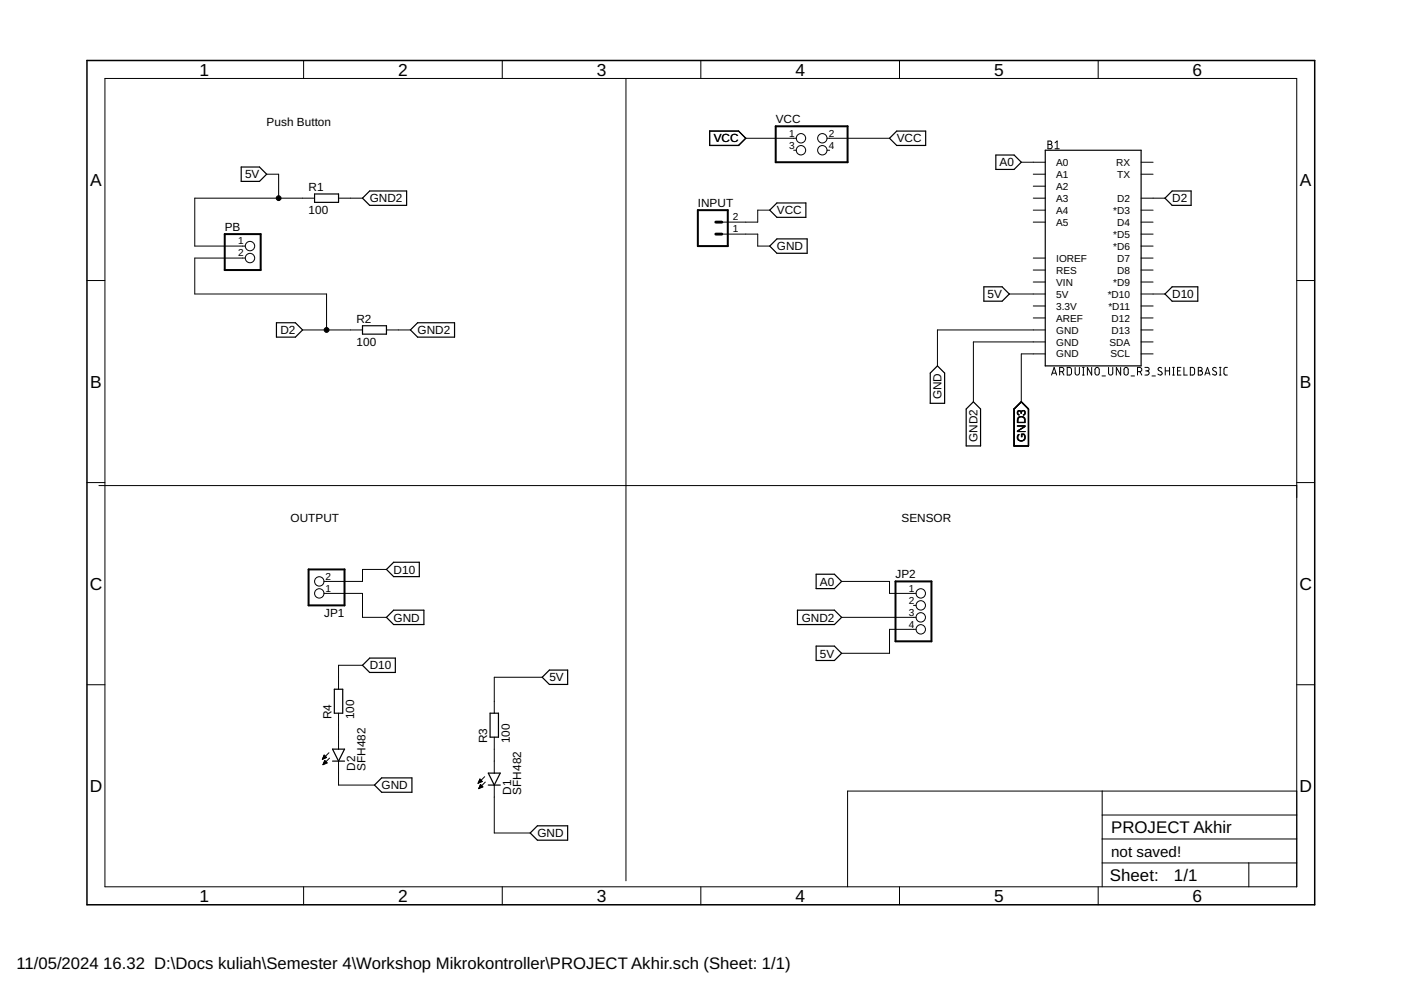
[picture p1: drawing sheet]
<svg xmlns="http://www.w3.org/2000/svg" width="297mm" height="210mm" viewBox="0 0 297 210" stroke-linecap="round" stroke-linejoin="round" font-family="sans-serif">
<g fill="none" stroke="#000" stroke-width=".21">
<path d="M22.2 16.6h252.7v171.4h-252.7zM64.4 12.8v3.8M106.5 12.8v3.8M132.7 16.6v170.2M148.6 12.8v3.8M190.7 12.8v3.8M232.8 12.8v3.8M56.5 36.9h2.6v5.1M158.1 29.3h10.7M168.3 31.9h.5M168.3 26.8h7.6M175.3 29.3h13.3"/>
<path d="M175.3 31.9h.6M216.5 34.4h5.1M219.1 36.9h2.5M219.1 39.5h2.5M222.2 29.9h.5a.36 .36 0 0 1 .3 .4 .36 .36 0 0 1-.3 .3 .46 .46 0 0 1 .4 .5 .46 .46 0 0 1-.4 .4h-.5zM222.2 30.6h.5M223.7 31.5h.9M223.7 30.3l.4-.4v1.6M241.9 34.4h2.6M241.9 36.9h2.6M18.4 59.5h3.8M52 54.7h-10.7v7.6h27.9v7.7"/>
<path d="M66.7 42h-25.4v10.2h10.7M71.8 42h5.1M153 49.6h7.7v2.6h2.5M163.2 44.6h-2.5v2.5h-7.7M219.1 42h2.5M219.1 44.6h2.5M219.1 47.1h2.5M219.1 54.7h2.5M219.1 57.3h2.5M219.1 59.8h2.5M241.9 42h5.1M241.9 44.6h2.6"/>
<path d="M241.9 47.1h2.6M241.9 49.6h2.6M241.9 52.2h2.6M241.9 54.7h2.6M241.9 57.3h2.6M241.9 59.8h2.6M274.9 59.5h3.8M64.2 70h12.7M81.9 70h5.1M214 62.3h7.6M219.1 64.9h2.5M219.1 67.4h2.5"/>
<path d="M221.6 70h-22.8v7.6M221.6 72.5h-15.2v12.7M221.6 75h-5.1v10.2M222.9 79.5l.6-1.6 .5 1.6M223.1 79.1h.8M224.7 78.8h.4a.46 .46 0 0 0 .5-.5 .46 .46 0 0 0-.5-.4h-.4v1.6M225.2 78.8l.4 .7M226.3 77.9h.6l.2 .3 .1 .9-.3 .4h-.6zM227.9 77.9v1.2a.46 .46 0 0 0 .5 .4 .46 .46 0 0 0 .5-.4v-1.2M229.5 77.9h.4M229.5 79.5h.4M229.7 77.9v1.6"/>
<path d="M231.5 77.9v1.6l-1-1.6v1.6M232.3 78l.3-.1 .3 .1 .2 1.1a.46 .46 0 0 1-.5 .4 .46 .46 0 0 1-.4-.4zM233.7 79.7h.7M235 77.9v1.2a.44 .44 0 0 0 .5 .4 .44 .44 0 0 0 .4-.4v-1.2M237.6 77.9v1.6l-.9-1.6v1.6M238.4 78l.4-.1 .3 .1 .1 1.1a.44 .44 0 0 1-.4 .4 .44 .44 0 0 1-.5-.4zM239.8 79.7h.7M241.2 78.8h.4a.46 .46 0 0 0 .5-.5 .46 .46 0 0 0-.5-.4h-.4v1.6M241.7 78.8l.4 .7M241.9 62.3h5.1M241.9 64.9h2.6M241.9 67.4h2.6"/>
<path d="M241.9 70h2.6M241.9 72.5h2.6M241.9 75h2.6M242.7 77.9h.6a.37 .37 0 0 1 .3 .4 .37 .37 0 0 1-.3 .3h-.4M243.2 78.6a.44 .44 0 0 1 .4 .5 .44 .44 0 0 1-.4 .4h-.5M244.2 79.7h.8M246.3 78a.42 .42 0 0 0-.6-.1 .42 .42 0 0 0-.1 .6l.6 .3a.4 .4 0 0 1 .1 .7 .4 .4 0 0 1-.6-.1l-.2-.1M247.1 78.6h.9M247.1 77.9v1.6M248 77.9v1.6M248.6 77.9h.4M248.6 79.5h.4"/>
<path d="M248.8 77.9v1.6M249.7 78.6h.5M250.4 77.9h-.7v1.6h.7M251 77.9v1.6h.7M252.4 77.9h.6l.2 .3 .1 .9-.3 .4h-.6zM254.1 77.9h.4a.37 .37 0 0 1 .4 .4 .37 .37 0 0 1-.4 .3 .44 .44 0 0 1 .5 .5 .44 .44 0 0 1-.5 .4h-.4zM254.1 78.6h.4M255.5 79.5l.5-1.6 .5 1.6M255.6 79.1h.8M257.9 78a.41 .41 0 0 0-.6-.1 .41 .41 0 0 0-.1 .6l.6 .3a.44 .44 0 0 1-.1 .7 .44 .44 0 0 1-.6-.2M258.5 77.9h.4M258.5 79.5h.4"/>
<path d="M258.7 77.9v1.6M260.2 77.9l-.6 .1-.1 .3v1l.2 .2h.5M18.4 102.3h3.8M21 103h253.9M274.9 102.3h3.8M68.7 125.8h8.2v5.1h5M81.9 120.7h-5v2.6h-8.2M178.4 123.3h10.2v2.5h5.6M178.4 130.9h15.8M193.7 128.4h.5M194.2 133.4h-5.6v5.1h-10.2M18.4 145.2h3.8"/>
<path d="M69.7 159.6l-1.4 1.4M71.8 151.2v7.6M76.9 141.1h-5.1v5M104.8 156.3v7.6M115 143.6h-10.2v7.6M274.9 145.2h3.8M68.4 161h.1M68.4 160.8h.3M68.5 160.7h.5M68.5 160.6h.7M68.5 162.1h.2M68.6 160.5h.5"/>
<path d="M68.6 161.9h.3M68.6 160.4h.4M68.6 161.8h.6M68.7 160.2h.2M68.7 161.7h.6M68.7 161.6h.5M68.7 160.1l-.4 .9M68.7 160.1l.5 .5M68.7 160.1h.1M68.8 161.4h.3M68.8 161.3h.1M68.9 161.2l.5 .6-.9 .3z"/>
<path d="M69.2 160.6l-.9 .4M69.9 160.7l-1.4 1.4M71.8 161.4v5.1h7.6M101.4 166h.1M101.4 165.9h.3M101.5 165.8h.5M101.5 165.7h.7M101.5 167.1h.2M101.6 165.5h.5M101.6 167h.4M101.6 165.4h.4M101.6 166.9h.7"/>
<path d="M101.7 165.3h.2M101.7 166.8h.6M101.7 166.6h.5M101.8 166.5h.3M101.8 166.4h.1M101.9 166.3l.5 .5-.9 .4zM102.3 165.7l-.6-.5-.3 .9M102.3 165.7l-.9 .4M102.8 164.7l-1.4 1.4M102.9 165.8l-1.4 1.4M104.8 166.5v10.1h7.6M233.7 167.7v20.3"/>
<path d="M233.7 177.9h41.2M233.7 172.8h41.2M274.9 167.7h-95.2v20.3M64.4 188v3.8M106.5 188v3.8M148.6 188v3.8M190.7 188v3.8M232.8 188v3.8M233.7 183h41.2M264.8 183v5"/>
<circle cx="169.8" cy="31.9" r=".99"/>
<circle cx="169.8" cy="29.3" r=".99"/>
<circle cx="174.3" cy="31.9" r=".99"/>
<circle cx="174.3" cy="29.3" r=".99"/>
<circle cx="53" cy="54.7" r=".99"/>
<circle cx="53" cy="52.2" r=".99"/>
<circle cx="67.7" cy="125.8" r=".99"/>
<circle cx="67.7" cy="123.3" r=".99"/>
<circle cx="195.2" cy="125.8" r=".99"/>
<circle cx="195.2" cy="130.9" r=".99"/>
<circle cx="195.2" cy="133.4" r=".99"/>
<circle cx="195.2" cy="128.4" r=".99"/>
</g>
<g fill="none" stroke="#000" stroke-width=".25">
<path d="M51.1 35.4h3.9l1.5 1.5-1.5 1.6h-3.9zM150.5 27.8h6.1l1.5 1.5-1.5 1.5h-6.1zM190.1 27.8h6.2v3h-6.2l-1.5-1.5zM211.1 32.9h3.9l1.5 1.5-1.5 1.5h-3.9zM221.6 31.9h20.3v45.7h-20.3zM66.7 41.1h5.1v1.8h-5.1zM78.4 40.5h7.8v3h-7.8l-1.5-1.5zM163.2 52.2l1.5-1.5h6.4v3h-6.4zM163.2 44.6l1.5-1.6h6.2v3.1h-6.2zM247 42l1.5-1.5h4v3h-4zM58.6 68.4h4l1.6 1.6-1.6 1.5h-4zM76.9 69.1h5v1.7h-5z"/>
<path d="M87 70l1.5-1.6h7.9v3.1h-7.9zM198.8 77.6l1.5 1.5v6.4h-3.1v-6.4zM208.6 60.8h3.9l1.5 1.5-1.5 1.6h-3.9zM247 62.3l1.5-1.5h5.5v3.1h-5.5zM206.4 85.2l1.5 1.5v7.9h-3v-7.9zM216.5 85.2l1.6 1.5v7.9h-3.1v-7.9zM81.9 130.9l1.6-1.5h6.4v3h-6.4zM81.9 120.7l1.6-1.5h5.4v3.1h-5.4zM169.1 129.4h7.8l1.5 1.5-1.5 1.5h-7.8zM173 137h3.9l1.5 1.5-1.5 1.5h-3.9zM173 121.8h3.9l1.5 1.5-1.5 1.5h-3.9zM70.5 158.8h2.5l-1.2 2.6z"/>
<path d="M70.9 146.1h1.8v5.1h-1.8zM76.9 141.1l1.5-1.6h5.4v3.1h-5.4zM103.9 151.2h1.8v5.1h-1.8zM115 143.6l1.5-1.5h3.9v3h-3.9zM70.5 161.4h2.5M79.4 166.5l1.5-1.6h6.4v3.1h-6.4zM103.5 163.9h2.6l-1.3 2.6zM103.5 166.5h2.6M112.4 176.6l1.5-1.5h6.5v3h-6.5z"/>
</g>
<path d="M18.4 12.8h260.3v179h-260.3z" fill="none" stroke="#000" stroke-width=".32"/>
<path d="M164.5 26.8h15.2v7.6h-15.2zM47.6 49.6h7.7v7.7h-7.7zM148 44.6h6.3v7.6h-6.3zM65.4 120.7h7.6v7.7h-7.6zM189.9 123.3h7.6v12.7h-7.6z" fill="none" stroke="#000" stroke-width=".42"/>
<path d="M151.8 47.1h1.2M151.8 49.6h1.2" fill="none" stroke="#000" stroke-width=".61"/>
<g fill="#000" stroke="#000" stroke-width=".21">
<circle cx="59.1" cy="42" r=".51"/>
<circle cx="69.2" cy="70" r=".51"/>
</g>
<g font-size="3.7">
<text x="42.3" y="16">1</text>
<text x="84.4" y="16">2</text>
<text x="126.5" y="16">3</text>
<text x="168.6" y="16">4</text>
<text x="210.8" y="16">5</text>
<text x="252.9" y="16">6</text>
<text x="19.1" y="39.3">A</text>
<text x="275.6" y="39.3">A</text>
<text x="19.1" y="82.2">B</text>
<text x="275.6" y="82.2">B</text>
<text x="19" y="125">C</text>
<text x="275.5" y="125">C</text>
<text x="19" y="167.9">D</text>
<text x="275.5" y="167.9">D</text>
<text x="42.3" y="191.2">1</text>
<text x="84.4" y="191.2">2</text>
<text x="126.5" y="191.2">3</text>
<text x="168.6" y="191.2">4</text>
<text x="210.8" y="191.2">5</text>
<text x="252.9" y="191.2">6</text>
</g>
<g font-size="3.6">
<text x="235.6" y="176.6">PROJECT Akhir</text>
<text x="235.3" y="186.9">Sheet:</text>
<text x="248.9" y="186.8">1/1</text>
</g>
<g font-size="3.5">
<text x="3.5" y="205.4">11/05/2024</text>
<text x="21.9" y="205.4">16.32 D:\Docs kuliah\Semester 4\Workshop Mikrokontroller\PROJECT Akhir.sch (Sheet: 1/1)</text>
</g>
<text font-size="3.2" x="235.6" y="181.7">not saved!</text>
<g font-size="2.5">
<text x="56.5" y="26.8">Push Button</text>
<text x="164.5" y="26.1">VCC</text>
<text x="151.3" y="30.2">VCC</text>
<text x="190.1" y="30.2">VCC</text>
<text x="211.9" y="35.3">A0</text>
<text x="51.9" y="37.8">5V</text>
<text x="65.4" y="40.5">R1</text>
<text x="65.4" y="45.3">100</text>
<text x="78.4" y="42.9">GND2</text>
<text x="148" y="43.8">INPUT</text>
<text x="164.7" y="45.4">VCC</text>
<text x="248.5" y="42.9">D2</text>
<text x="47.6" y="49">PB</text>
<text x="164.7" y="53.1">GND</text>
<text x="209.4" y="63.2">5V</text>
<text x="248.5" y="63.2">D10</text>
<text x="59.4" y="70.8">D2</text>
<text x="75.6" y="68.5">R2</text>
<text x="88.5" y="70.8">GND2</text>
<text x="75.6" y="73.3">100</text>
<text x="199.6" y="84.6" transform="rotate(-90 199.6 84.6)">GND</text>
<text x="207.3" y="93.7" transform="rotate(-90 207.3 93.7)">GND2</text>
<text x="217.4" y="93.7" transform="rotate(-90 217.4 93.7)">GND3</text>
<text x="61.6" y="110.6">OUTPUT</text>
<text x="191.1" y="110.6">SENSOR</text>
<text x="83.5" y="121.6">D10</text>
<text x="173.8" y="124.2">A0</text>
<text x="189.9" y="122.6">JP2</text>
<text x="68.7" y="130.8">JP1</text>
<text x="83.5" y="131.8">GND</text>
<text x="170" y="131.8">GND2</text>
<text x="78.4" y="141.9">D10</text>
<text x="173.8" y="139.4">5V</text>
<text x="116.5" y="144.5">5V</text>
<text x="70.3" y="152.5" transform="rotate(-90 70.3 152.5)">R4</text>
<text x="75.1" y="152.5" transform="rotate(-90 75.1 152.5)">100</text>
<text x="103.3" y="157.6" transform="rotate(-90 103.3 157.6)">R3</text>
<text x="108.1" y="157.6" transform="rotate(-90 108.1 157.6)">100</text>
<text x="75.3" y="163.4" transform="rotate(-90 75.3 163.4)">D2</text>
<text x="77.5" y="163.4" transform="rotate(-90 77.5 163.4)">SFH482</text>
<text x="80.9" y="167.3">GND</text>
<text x="108.3" y="168.5" transform="rotate(-90 108.3 168.5)">D1</text>
<text x="110.5" y="168.5" transform="rotate(-90 110.5 168.5)">SFH482</text>
<text x="113.9" y="177.5">GND</text>
</g>
<g font-size="2.1">
<text x="167.3" y="29">1</text>
<text x="175.7" y="29">2</text>
<text x="167.3" y="31.5">3</text>
<text x="175.7" y="31.5">4</text>
<text x="223.9" y="35.2">A0</text>
<text x="236.6" y="35.2">RX</text>
<text x="223.9" y="37.7">A1</text>
<text x="223.9" y="40.2">A2</text>
<text x="236.9" y="37.7">TX</text>
<text x="155.4" y="46.7">2</text>
<text x="223.9" y="42.8">A3</text>
<text x="223.9" y="45.3">A4</text>
<text x="223.9" y="47.9">A5</text>
<text x="236" y="45.3">*D3</text>
<text x="236.9" y="42.8">D2</text>
<text x="236.9" y="47.9">D4</text>
<text x="50.5" y="51.8">1</text>
<text x="155.4" y="49.3">1</text>
<text x="236" y="50.4">*D5</text>
<text x="236" y="52.9">*D6</text>
<text x="50.5" y="54.4">2</text>
<text x="223.9" y="58">RES</text>
<text x="223.9" y="55.5">IOREF</text>
<text x="236.9" y="55.5">D7</text>
<text x="236.9" y="58">D8</text>
<text x="223.9" y="60.6">VIN</text>
<text x="223.9" y="63.1">5V</text>
<text x="223.9" y="65.6">3.3V</text>
<text x="234.8" y="63.1">*D10</text>
<text x="235" y="65.6">*D11</text>
<text x="236" y="60.6">*D9</text>
<text x="223.9" y="68.2">AREF</text>
<text x="223.9" y="70.7">GND</text>
<text x="235.7" y="68.2">D12</text>
<text x="235.7" y="70.7">D13</text>
<text x="223.9" y="73.3">GND</text>
<text x="223.9" y="75.8">GND</text>
<text x="235.2" y="73.3">SDA</text>
<text x="235.4" y="75.8">SCL</text>
<text x="69" y="125.5">1</text>
<text x="69" y="122.9">2</text>
<text x="192.7" y="125.5">1</text>
<text x="192.7" y="128">2</text>
<text x="192.7" y="130.5">3</text>
<text x="192.7" y="133.1">4</text>
</g>
</svg>
